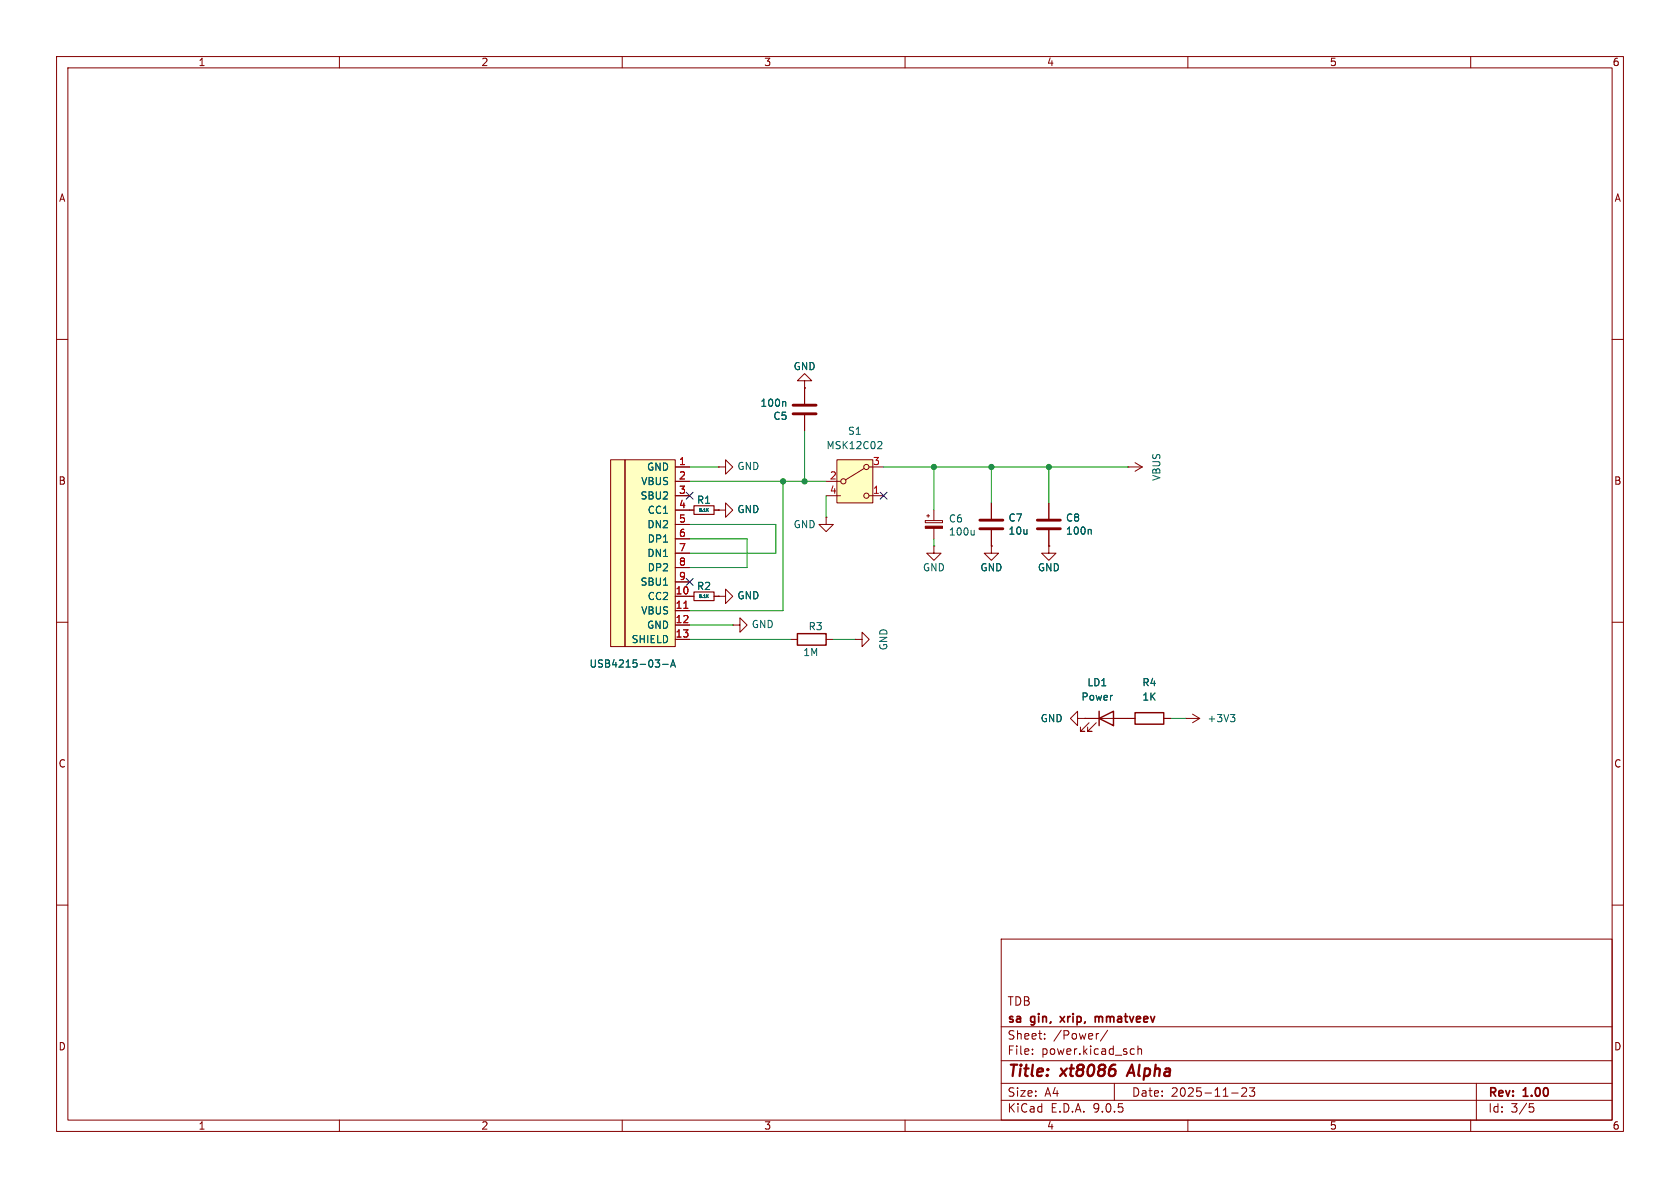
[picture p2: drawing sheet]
<svg xmlns="http://www.w3.org/2000/svg" width="297mm" height="210mm" viewBox="0 0 297 210" stroke-linecap="round" stroke-linejoin="round" font-family="sans-serif">
<g fill="none" stroke="#840000" stroke-width=".18">
<path d="M10 10h277v190h-277zM12 12h273v186h-273zM60 10v2M110 10v2M160 10v2M210 10v2M260 10v2M10 60h2M285 60h2M163.6 92h3v.4h-3zM163.8 91.2h.5M164.1 90.9v.5"/>
<path d="M165.1 90.2v1.8M165.1 93.4v1.9M10 110h2M285 110h2M190.5 127v-1.3l-1.3 1.3 1.3 1.3v-1.3h1.3M191.8 127h.1M191.8 127h8.9M192.5 127.8l-1.5 1.5h.8h-.8v-.8M193.8 127.8l-1.5 1.5h.7h-.7v-.8M205.7 127h1.3M10 160h2M177 166h108v32h-108z"/>
<path d="M285 160h2M60 198v2M110 198v2M160 198v2M177 194.5h108M177 191.5h108M177 187.5h108M177 181.5h108M182.5 186.3v.1M182.5 185.5v.1M184.7 183.6v.1M184.7 182.8v.1"/>
<path d="M194.2 182.7l-.2 .1M195.8 182.1l-1.3 2M197 191.5v3M200.1 185.4l.4 .1M200.5 186.3l-.4 .1M201.2 185.5l.2-.1 .3 .1 .1 .9M201.2 184.9v1.5M210 198v2M217.7 193.2h1.2M219.5 192.4l.6-.1 .2 .1 .1 .3-.9 1.1h.9M220.9 192.3h.9l-.5 .6 .4 .1v.7l-.2 .1h-.4l-.2-.1M260 198v2"/>
<path d="M261 191.5v6.5M270.4 195.1h.7M270.5 195.7h.4l.3 .3-.2 .5-.5 .1"/>
</g>
<path d="M200.1 188.2l-.9 2" fill="none" stroke="#840000" stroke-width=".4"/>
<path d="M187.4 179.7l.8 1M188.2 179.7l-.8 1M193.6 179.7v1M193.6 179.8l.5-.1 .2 .2M194.3 179.9v.8M194.3 179.8v.1" fill="none" stroke="#840000" stroke-width=".3"/>
<path d="M163.6 93h3v.4h-3z" fill="#840000" stroke="#840000" stroke-width=".18"/>
<path d="M172.2 93.7v.9M172.2 94.5l-.2 .1" fill="none" stroke="#006464" stroke-width=".18"/>
<path d="M194.3 127l2.5-1.3v2.6zM194.3 125.7v2.6M200.7 126h5v2h-5z" fill="none" stroke="#840000" stroke-width=".25"/>
<g fill="#ffffc2">
<path d="M107.9 81.3h2.6v33h-2.6z"/>
<path d="M110.5 81.3h8.9v33h-8.9z"/>
</g>
<g fill="none" stroke="#840000" stroke-width=".18">
<path d="M142.2 67.3h1.3l-1.3-1.3-1.2 1.3h1.2v1.3M142.2 68.6h.1M142.2 68.6v2.8M142.2 73.4v2.8M107.9 81.3h2.6v33h-2.6zM110.5 81.3h8.9v33h-8.9zM119.4 82.6h2.5M119.4 85.1h2.5M119.4 87.6h2.5M119.4 90.2h3.3M119.4 92.7h2.5M119.4 95.3h2.5"/>
<path d="M119.4 97.8h2.5M126.2 90.2h.8M127 90.2h1.3v-1.3l1.2 1.3-1.2 1.2v-1.2M127 90.2h.1M127 82.6h1.3v-1.3l1.2 1.3-1.2 1.2v-1.2M127 82.6h.1M146 91.4v1.3h1.3l-1.3 1.3-1.2-1.3h1.2M146 91.4h.1M175.3 96.5v1.3h1.2l-1.2 1.3-1.3-1.3h1.3M175.3 96.5h.1M199.4 82.6h.1M199.4 82.6h2.5"/>
<path d="M200.7 81.8l1.2 .8M201.9 82.6l-1.2 .7M119.4 100.3h2.5M119.4 102.9h2.5M119.4 105.4h3.3M119.4 108h2.5M119.4 110.5h2.5M119.4 113h2.5M126.2 105.4h.8M127 105.4h1.3v-1.3l1.2 1.3-1.2 1.3v-1.3M127 105.4h.1M129.5 110.5h1.3v-1.3l1.3 1.3-1.3 1.3v-1.3"/>
<path d="M129.5 110.5h.1M139.7 113h1.3M146 113h1.3M151.1 113h1.3v-1.2l1.3 1.2-1.3 1.3v-1.3M151.1 113h.1M209.5 127h.1M209.5 127h2.6M210.8 126.2l1.3 .8M212.1 127l-1.3 .8"/>
</g>
<path d="M120.9 107.5h.7" fill="none" stroke="#a90000" stroke-width=".18"/>
<path d="M138.7 71l.2 .2v.6M125 90.1l.2 .3M125.2 89.9l-.3 .3M115.8 116.7h.8l-.4 .4M116.6 117.3v.5M117.2 117.4h.9M118.6 117.9l.4-1.2 .4 1.2M118.7 117.6h.6M125 105.3l.2 .3M125.2 105.1l-.3 .3M217.5 126.3h.8l-.4 .5M218.1 126.8l.2 .2v.3l-.2 .3" fill="none" stroke="#006464" stroke-width=".18"/>
<path d="M122.7 89.4h3.5v1.5h-3.5zM122.7 104.6h3.5v1.6h-3.5z" fill="none" stroke="#840000" stroke-width=".2"/>
<path d="M141 112h5v2h-5z" fill="none" stroke="#840000" stroke-width=".25"/>
<path d="M140.2 73.2h4.1M140.2 71.6h4.1" fill="none" stroke="#840000" stroke-width=".51"/>
<path d="M148 81.3h6.3v7.6h-6.3z" fill="#ffffc2"/>
<g fill="none" stroke="#840000" stroke-width=".18">
<path d="M142.2 68.6h.1M142.2 68.6v2.8M142.2 73.4v2.8M119.4 85.1h2.5M119.4 87.6h2.5M119.4 82.6h2.5M119.4 90.2h3.3M119.4 92.7h2.5M119.4 95.3h2.5M119.4 97.8h2.5M126.2 90.2h.8M127 90.2h.1"/>
<path d="M146 85.1h2.6M146 87.6h2.6M148 81.3h6.3v7.6h-6.3zM152.8 82.8l-3.3 2M153.7 87.6h2.5M153.7 82.6h2.5M165.1 96.5v1.3h1.3l-1.3 1.3-1.3-1.3h1.3M165.1 96.5h.1M175.3 96.5h.1M175.3 88.9v2.8M175.3 93.7v2.8M185.4 96.5v1.3h1.3l-1.3 1.3-1.3-1.3h1.3"/>
<path d="M185.4 96.5h.1M185.4 88.9v2.8M185.4 93.7v2.8M119.4 100.3h2.5M119.4 102.9h2.5M119.4 105.4h3.3M119.4 108h2.5M119.4 110.5h2.5M119.4 113h2.5M126.2 105.4h.8M127 105.4h.1M191.8 127h.1"/>
<path d="M191.8 127h2.5M196.8 127h3.9M205.7 127h1.3"/>
<circle cx="149.1" cy="85.1" r=".46"/>
<circle cx="153.2" cy="87.6" r=".46"/>
<circle cx="153.2" cy="82.6" r=".46"/>
</g>
<path d="M138.7 71l.2 .2v.6M155.4 78l.4 .1 .1 .3-.8 .9h.8M125 90.1l.2 .3M125.2 89.9l-.3 .3M192.7 93.6l.2 .2v.6M115.8 116.7h.8l-.4 .4M116.6 117.3v.5M117.2 117.4h.9M118.6 117.9l.4-1.2 .4 1.2M118.7 117.6h.6M125 105.3l.2 .3M125.2 105.1l-.3 .3" fill="none" stroke="#006464" stroke-width=".18"/>
<path d="M173.2 91.9h4.1M173.2 93.5h4.1M183.4 91.9h4.1M183.4 93.5h4.1" fill="none" stroke="#840000" stroke-width=".51"/>
<g fill="none" stroke="#009600" stroke-width=".18">
<path d="M142.2 76.2v8.9M121.9 85.1h24.1M121.9 92.7h15.3v5.1h-15.3M121.9 82.6h5.1M121.9 95.3h10.2v5h-10.2M138.4 85.1v22.9h-16.5M146 87.6v3.8M156.2 82.6h43.2M165.1 82.6v7.6M165.1 95.3v1.2M175.3 82.6v6.3M185.4 82.6v6.3"/>
<path d="M121.9 113h17.8M121.9 110.5h7.6M147.3 113h3.8M207 127h2.5"/>
</g>
<path d="M121.3 87l1.2 1.2M122.5 87l-1.2 1.2M155.6 87l1.2 1.2M156.8 87l-1.2 1.2M121.3 102.3l1.2 1.2M122.5 102.3l-1.2 1.2" fill="none" stroke="#000084" stroke-width=".18"/>
<path d="M120.9 107.5h.7" fill="none" stroke="#a90000" stroke-width=".18"/>
<g fill="#009600" stroke="#009600" stroke-width=".18">
<circle cx="175.3" cy="82.6" r=".46"/>
<circle cx="185.4" cy="82.6" r=".46"/>
<circle cx="165.1" cy="82.6" r=".46"/>
<circle cx="142.2" cy="85.1" r=".46"/>
<circle cx="138.4" cy="85.1" r=".46"/>
</g>
<g font-size="2.8" fill="#840000">
<text x="178" y="190.9">Title:</text>
<text x="187.7" y="190.9">xt8086</text>
<text x="200.4" y="190.9">Alpha</text>
</g>
<g font-size="2.1" fill="#840000">
<text x="178" y="178">TDB</text>
<text x="178" y="184">Sheet:</text>
<text x="178" y="181.2">sa</text>
<text x="182.3" y="181.2">gin,</text>
<text x="186.2" y="184">/Power/</text>
<text x="188.2" y="181.2">xrip,</text>
<text x="194.9" y="181.2">mmatveev</text>
<text x="178" y="186.7">File:</text>
<text x="184.1" y="186.7">power.kicad_sch</text>
<text x="178" y="196.9">KiCad</text>
<text x="178" y="194.1">Size:</text>
<text x="184.7" y="194.1">A4</text>
<text x="185.7" y="196.9">E.D.A.</text>
<text x="193.3" y="196.9">9.0.5</text>
<text x="200" y="194.1">Date:</text>
<text x="207" y="194.1">2025-11-23</text>
<text x="263" y="194.3">Rev:</text>
<text x="263" y="196.9">Id:</text>
<text x="267.1" y="196.9">3/5</text>
<text x="269.4" y="194.3">1.00</text>
</g>
<g font-size="1.8" fill="#840000">
<text x="35" y="11.9">1</text>
<text x="85" y="11.9">2</text>
<text x="135" y="11.9">3</text>
<text x="185" y="11.9">4</text>
<text x="235" y="11.9">5</text>
<text x="285" y="11.9">6</text>
<text x="10.3" y="35.9">A</text>
<text x="285.3" y="35.9">A</text>
<text x="10.3" y="85.9">B</text>
<text x="285.3" y="85.9">B</text>
<text x="10.3" y="135.9">C</text>
<text x="285.3" y="135.9">C</text>
<text x="10.3" y="185.9">D</text>
<text x="285.3" y="185.9">D</text>
<text x="35" y="199.9">1</text>
<text x="85" y="199.9">2</text>
<text x="135" y="199.9">3</text>
<text x="185" y="199.9">4</text>
<text x="235" y="199.9">5</text>
<text x="285" y="199.9">6</text>
</g>
<g font-size="1.8" fill="#006464">
<text x="140.2" y="65.6">GND</text>
<text x="134.3" y="72.1">100n</text>
<text x="136.6" y="74.4">C5</text>
<text x="149.8" y="77.1">S1</text>
<text x="114.3" y="83.4">GND</text>
<text x="130.3" y="83.3">GND</text>
<text x="146" y="79.6">MSK12C02</text>
<text x="113.1" y="88.5">SBU2</text>
<text x="113.3" y="86">VBUS</text>
<text x="123.1" y="89.3">R1</text>
<text x="205.3" y="85.1" transform="rotate(-90 205.3 85.1)">VBUS</text>
<text x="114.4" y="93.6">DN2</text>
<text x="114.4" y="91">CC1</text>
<text x="130.3" y="90.9">GND</text>
<text x="140.2" y="93.6">GND</text>
<text x="167.6" y="92.6">C6</text>
<text x="167.6" y="94.9">100u</text>
<text x="178.2" y="92.4">C7</text>
<text x="178.2" y="94.7">10u</text>
<text x="188.4" y="92.4">C8</text>
<text x="188.4" y="94.7">100n</text>
<text x="114.4" y="98.7">DN1</text>
<text x="114.4" y="96.1">DP1</text>
<text x="114.4" y="101.2">DP2</text>
<text x="163.1" y="101.2">GND</text>
<text x="173.2" y="101.2">GND</text>
<text x="183.4" y="101.2">GND</text>
<text x="113.1" y="103.7">SBU1</text>
<text x="114.4" y="106.3">CC2</text>
<text x="123.1" y="104.5">R2</text>
<text x="130.3" y="106.1">GND</text>
<text x="111.6" y="113.9">SHIELD</text>
<text x="113.3" y="108.8">VBUS</text>
<text x="114.3" y="111.4">GND</text>
<text x="132.8" y="111.2">GND</text>
<text x="142.8" y="111.6">R3</text>
<text x="104.1" y="118.2">USB4215-03-A</text>
<text x="141.9" y="116.2">1M</text>
<text x="157.1" y="115.1" transform="rotate(-90 157.1 115.1)">GND</text>
<text x="191.1" y="124.1">Power</text>
<text x="192.1" y="121.5">LD1</text>
<text x="201.9" y="121.5">R4</text>
<text x="201.9" y="124.1">1K</text>
<text x="183.9" y="127.9">GND</text>
<text x="213.4" y="127.9">+3V3</text>
</g>
<g font-size="1.8" fill="#a90000">
<text x="119.9" y="82.3">1</text>
<text x="154.2" y="82.3">3</text>
<text x="119.9" y="84.8">2</text>
<text x="119.9" y="87.4">3</text>
<text x="119.9" y="89.9">4</text>
<text x="146.6" y="84.8">2</text>
<text x="146.6" y="87.4">4</text>
<text x="154.2" y="87.4">1</text>
<text x="119.9" y="92.5">5</text>
<text x="119.9" y="95">6</text>
<text x="119.9" y="97.5">7</text>
<text x="119.9" y="100.1">8</text>
<text x="119.3" y="105.2">10</text>
<text x="119.3" y="107.7">11</text>
<text x="119.9" y="102.6">9</text>
<text x="119.3" y="110.2">12</text>
<text x="119.3" y="112.8">13</text>
</g>
<g font-size=".7" fill="#006464">
<text x="123.5" y="90.6">5.1K</text>
<text x="123.5" y="105.9">5.1K</text>
</g>
</svg>
